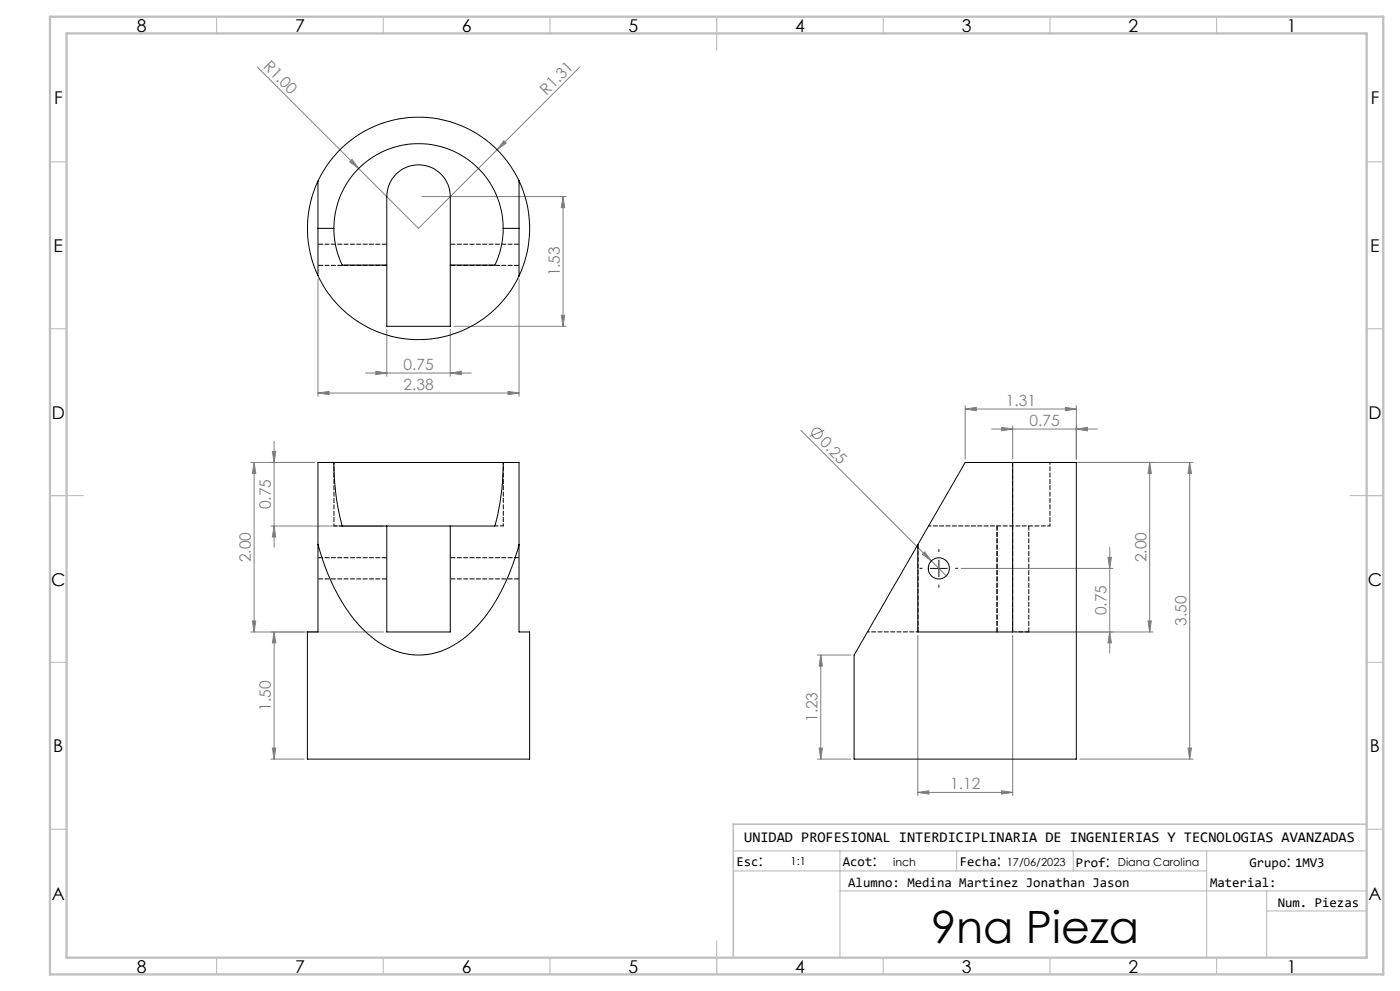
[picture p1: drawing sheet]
<svg xmlns="http://www.w3.org/2000/svg" width="420mm" height="297mm" viewBox="0 0 420 297" stroke-linecap="round" stroke-linejoin="round" font-family="sans-serif">
<g fill="none" stroke="#808080" stroke-width=".3">
<path d="M77.2 20l30.4 30.5M174 20l-24.8 24.9M104.9 48.5l.7-.7 2 2.7zM126.6 58.9h43.3M149.2 44.9l-23.6 23.5-18-17.9M151.1 42.2l.7 .7-2.6 2zM168.9 58.9v38.9M168.9 58.9l.5 3.3h-1zM95.4 83.6v35.2M116 98.8v14M135.1 98.8v14M136.1 97.8h33.8"/>
<path d="M155.7 83.7v35.1M168.4 94.5h1l-.5 3.3zM95.4 117.8l3.3-.5v1zM95.4 117.8h60.3M109.7 111.8h31.7M112.7 111.3l3.3 .5-3.3 .5zM135.1 111.8l3.3-.5v1zM152.4 117.3l3.3 .5-3.3 .5zM75.2 138.6h19.2M76.2 138.6l.5 3.3h-1zM76.2 138.6v50.8M81.7 135.3h1l-.5 3.3z"/>
<path d="M82.2 132.3v31.7M240.3 129l39.1 39.1M247.3 128.9l-4.4 1.9M289.6 122.6l3.3-.5v1zM289.6 121.6v16M289.6 122.6h33.3M297.5 128.6h31.7M300.5 128.1l3.3 .5-3.3 .5zM303.8 127.6v10M304.8 138.6h53.1M319.6 122.1l3.3 .5-3.3 .5zM322.9 128.6l3.3-.5v1z"/>
<path d="M322.9 121.6v16M344.9 138.6v50.8M344.9 138.6l.5 3.3h-1zM356.9 138.6l.5 3.3h-1zM356.9 138.6v88.9M81.2 157.7h33.8M82.2 157.7l.5 3.2h-1zM276.7 166.1l.7-.7 2 2.7zM279.4 168.1l4.5 4.5M288.3 170.4h45.6M332.4 167h1l-.5 3.4zM332.9 164v31.8"/>
<path d="M75.2 189.4h39.8M75.7 186.1h1l-.5 3.3zM82.2 189.4l.5 3.3h-1zM82.2 189.4v38.1M245.3 196.3h9.9M246.2 196.3l.5 3.3h-1zM246.2 196.3v31.2M275.3 190.4v48.1M303.8 190.4v48.1M304.8 189.4h41.1M332.9 189.4l.5 3.3h-1zM344.4 186.1h1l-.5 3.3z"/>
<path d="M81.2 227.5h10M81.7 224.2h1l-.5 3.3zM245.3 227.5h9.9M245.7 224.2h1l-.5 3.3zM275.3 237.5l3.4-.5v1zM275.3 237.5h28.5M300.5 237l3.3 .5-3.3 .5zM323.9 227.5h34M356.4 224.2h1l-.5 3.3z"/>
<circle cx="245.1" cy="129.9" r="1.56"/>
</g>
<path d="M276.7 170.3h-.7M281.7 165.3v-.7M281.7 175.3v.7M286.7 170.3h.6" fill="none" stroke="#000" stroke-width=".3" stroke-dasharray="15.2 1.3 1.3 1.3"/>
<path d="M279.2 170.4h5M281.7 167.8v5" fill="none" stroke="#000" stroke-width=".3"/>
<g fill="none" stroke="#c0c0c0" stroke-width=".35">
<path d="M65 5v5M115 5v5M165 5v5M215 5v10M265 5v5M315 5v5M365 5v5M15 48.5h5M410 48.5h5M15 98.5h5M410 98.5h5M15 148.5h10"/>
<path d="M405 148.5h10M15 198.5h5M410 198.5h5M15 248.5h5M220 255h190M252 255v32M287 255v6M322 255v6M362 255v32M410 248.5h5M220 261h142M252 267h158"/>
<path d="M380 273h30M380 267v20M65 287v5M115 287v5M165 287v5M215 282v10M265 287v5M315 287v5M365 287v5"/>
</g>
<path d="M410 247h-190v40" fill="none" stroke="#c0c0c0" stroke-width=".5"/>
<path d="M15 5h400v287h-400zM20 10h390v277h-390z" fill="none" stroke="#c0c0c0" stroke-width=".7"/>
<g fill="#808080">
<path d="M104.9 48.5l.7-.7 2 2.7z"/>
<path d="M276.7 166.1l.7-.7 2 2.7z"/>
<path d="M151.1 42.2l.7 .7-2.6 2z"/>
<path d="M112.7 111.3l3.3 .5-3.3 .5zM135.1 111.8l3.3-.5v1zM275.3 237.5l3.4-.5v1zM300.5 237l3.3 .5-3.3 .5zM289.6 122.6l3.3-.5v1zM319.6 122.1l3.3 .5-3.3 .5zM300.5 128.1l3.3 .5-3.3 .5zM322.9 128.6l3.3-.5v1z"/>
<path d="M95.4 117.8l3.3-.5v1zM152.4 117.3l3.3 .5-3.3 .5z"/>
<path d="M75.7 186.1h1l-.5 3.3zM76.2 138.6l.5 3.3h-1zM82.2 157.7l.5 3.2h-1zM81.7 135.3h1l-.5 3.3zM168.4 94.5h1l-.5 3.3zM168.9 58.9l.5 3.3h-1zM356.4 224.2h1l-.5 3.3zM356.9 138.6l.5 3.3h-1zM344.4 186.1h1l-.5 3.3zM344.9 138.6l.5 3.3h-1z"/>
<path d="M82.2 189.4l.5 3.3h-1zM81.7 224.2h1l-.5 3.3zM246.2 196.3l.5 3.3h-1zM245.7 224.2h1l-.5 3.3zM332.4 167h1l-.5 3.4zM332.9 189.4l.5 3.3h-1z"/>
</g>
<g fill="none" stroke="#000" stroke-width=".3">
<path d="M95.4 54.3a33.4 33.4 0 0 0 0 28.3M95.4 54.3v28.3M118.8 52.2a9.5 9.5 0 0 1 10.4-2.1 9.5 9.5 0 0 1 5.9 8.8v38.9h-19.1v-38.9a9.8 9.8 0 0 1 2.8-6.7zM155.7 54.2a33.3 33.3 0 0 0-30.2-19.1 33.3 33.3 0 0 0-30.1 19.2M155.7 54.2a33.4 33.4 0 0 1 0 28.5M155.7 54.2v28.5M95.4 68.4h4.8M100.2 68.4a25.4 25.4 0 0 1 25.4-25.3 25.4 25.4 0 0 1 25.4 25.3M100.2 68.4a25.5 25.5 0 0 0 2.5 11h13.3M151 68.4a25.5 25.5 0 0 1-2.6 11h-13.3M151 68.4h4.7M95.4 82.6a33.4 33.4 0 0 0 30.1 19.2 33.4 33.4 0 0 0 30.2-19.1"/>
<path d="M100.2 138.6a71.9 71.9 0 0 0 2.5 19.1h13.3M100.2 138.6h-4.8v50.8h-3.2v38.1h66.7v-38.1h-3.2v-50.8h-4.7M100.2 138.6h50.8M151 138.6a71.9 71.9 0 0 1-2.6 19.1h-13.3M303.8 138.6h19.1v88.9h-66.7v-31.2l19.1-33.1M303.8 138.6v50.8h-28.5v-26.2M303.8 138.6h-14.2l-14.3 24.6M116 157.7h19.1M116 157.7v31.7h19.1v-31.7M95.4 163.1a54.9 54.9 0 0 0 14.9 26.8 21.7 21.7 0 0 0 20.1 5.8 29.2 29.2 0 0 0 16.4-12.6 64.1 64.1 0 0 0 8.9-19.9"/>
<circle cx="281.7" cy="170.3" r="3.2"/>
</g>
<path d="M100.2 157.6h2.5M148.5 157.6h2.5" fill="none" stroke="#000" stroke-width=".3" stroke-dasharray="1.3 .6" stroke-dashoffset=".3"/>
<path d="M95.4 79.5h20.7M116.1 73.2h-20.7M135.1 79.5h20.6M155.7 73.2h-20.6M95.4 173.5h20.7M116.1 167.1h-20.7M135.1 173.5h20.6M155.7 167.1h-20.6" fill="none" stroke="#000" stroke-width=".3" stroke-dasharray="1.3 .6" stroke-dashoffset="-.2"/>
<path d="M100.2 138.6v19M151 157.6v-19M315 157.6v-19" fill="none" stroke="#000" stroke-width=".3" stroke-dasharray="1.3 .6" stroke-dashoffset=".6"/>
<path d="M299.1 189.4v-31.8M303.8 189.4v-50.8M308.6 189.4v-31.8" fill="none" stroke="#000" stroke-width=".3" stroke-dasharray="1.3 .6"/>
<path d="M275.4 189.4v-26.3" fill="none" stroke="#000" stroke-width=".3" stroke-dasharray="1.3 .6" stroke-dashoffset="-.1"/>
<path d="M278.6 157.6h36.4" fill="none" stroke="#000" stroke-width=".3" stroke-dasharray="1.3 .6" stroke-dashoffset=".5"/>
<path d="M303.8 189.4h4.8" fill="none" stroke="#000" stroke-width=".3" stroke-dasharray="1.3 .6" stroke-dashoffset=".1"/>
<path d="M260.3 189.4h15.1" fill="none" stroke="#000" stroke-width=".3" stroke-dasharray="1.3 .6" stroke-dashoffset=".7"/>
<text font-size="13.3" x="279.4" y="282.7">9na Pieza</text>
<g font-size="5.3">
<text x="41" y="9.5">8</text>
<text x="88.5" y="9.5">7</text>
<text x="138.5" y="9.5">6</text>
<text x="188.5" y="9.5">5</text>
<text x="238.5" y="9.5">4</text>
<text x="288.5" y="9.5">3</text>
<text x="338.5" y="9.5">2</text>
<text x="386" y="9.5">1</text>
<text x="16.2" y="31.3">F</text>
<text x="411.2" y="31.3">F</text>
<text x="16.1" y="75.5">E</text>
<text x="411.1" y="75.5">E</text>
<text x="15.5" y="125.5">D</text>
<text x="410.5" y="125.5">D</text>
<text x="15.4" y="175.5">C</text>
<text x="410.4" y="175.5">C</text>
<text x="16" y="225.5">B</text>
<text x="411" y="225.5">B</text>
<text x="15.5" y="269.8">A</text>
<text x="410.5" y="269.8">A</text>
<text x="41" y="291.5">8</text>
<text x="88.5" y="291.5">7</text>
<text x="138.5" y="291.5">6</text>
<text x="188.5" y="291.5">5</text>
<text x="238.5" y="291.5">4</text>
<text x="288.5" y="291.5">3</text>
<text x="338.5" y="291.5">2</text>
<text x="386" y="291.5">1</text>
</g>
<g font-size="4.7" fill="#808080">
<text x="78.8" y="20.2" transform="rotate(45 78.8 20.2)">R1.00</text>
<text x="164" y="28.6" transform="rotate(-45 164 28.6)">R1.31</text>
<text x="167.9" y="82.9" transform="rotate(-90 167.9 82.9)">1.53</text>
<text x="121.1" y="110.8">0.75</text>
<text x="121" y="116.8">2.38</text>
<text x="301.7" y="121.6">1.31</text>
<text x="308.8" y="127.6">0.75</text>
<text x="245.7" y="132.9" transform="rotate(45 245.7 132.9)">0.25</text>
<text x="81.2" y="152.6" transform="rotate(-90 81.2 152.6)">0.75</text>
<text x="75.2" y="168.5" transform="rotate(-90 75.2 168.5)">2.00</text>
<text x="343.9" y="168.5" transform="rotate(-90 343.9 168.5)">2.00</text>
<text x="331.9" y="184.4" transform="rotate(-90 331.9 184.4)">0.75</text>
<text x="355.9" y="187.5" transform="rotate(-90 355.9 187.5)">3.50</text>
<text x="81.2" y="212.9" transform="rotate(-90 81.2 212.9)">1.50</text>
<text x="245.2" y="216.4" transform="rotate(-90 245.2 216.4)">1.23</text>
<text x="285.1" y="236.5">1.12</text>
</g>
<g font-size="4.7">
<text x="227.6" y="259.5">:</text>
<text x="261.7" y="259.5">:</text>
<text x="299" y="259.5">:</text>
<text x="331.7" y="259.9">:</text>
<text x="385.9" y="259.9">:</text>
</g>
<text font-size="4.4" x="223.3" y="252.5">UNIDAD PROFESIONAL INTERDICIPLINARIA DE INGENIERIAS Y TECNOLOGIAS AVANZADAS</text>
<g font-size="4">
<text x="220.9" y="259.4">Esc</text>
<text x="252.9" y="259.4">Acot</text>
<text x="287.9" y="259.4">Fecha</text>
<text x="322.8" y="259.9">Prof</text>
<text x="374.8" y="259.9">Grupo 1MV3</text>
<text x="254.5" y="265.7">Alumno: Medina Martinez Jonathan Jason</text>
<text x="363" y="265.7">Material:</text>
<text x="383.3" y="271.7">Num. Piezas</text>
</g>
<g font-size="3.3">
<text x="237.2" y="259.3">1:1</text>
<text x="267.9" y="259.5">inch</text>
<text x="302" y="259.5">17/06/2023</text>
<text x="335.3" y="259.5">Diana Carolina</text>
</g>
</svg>
